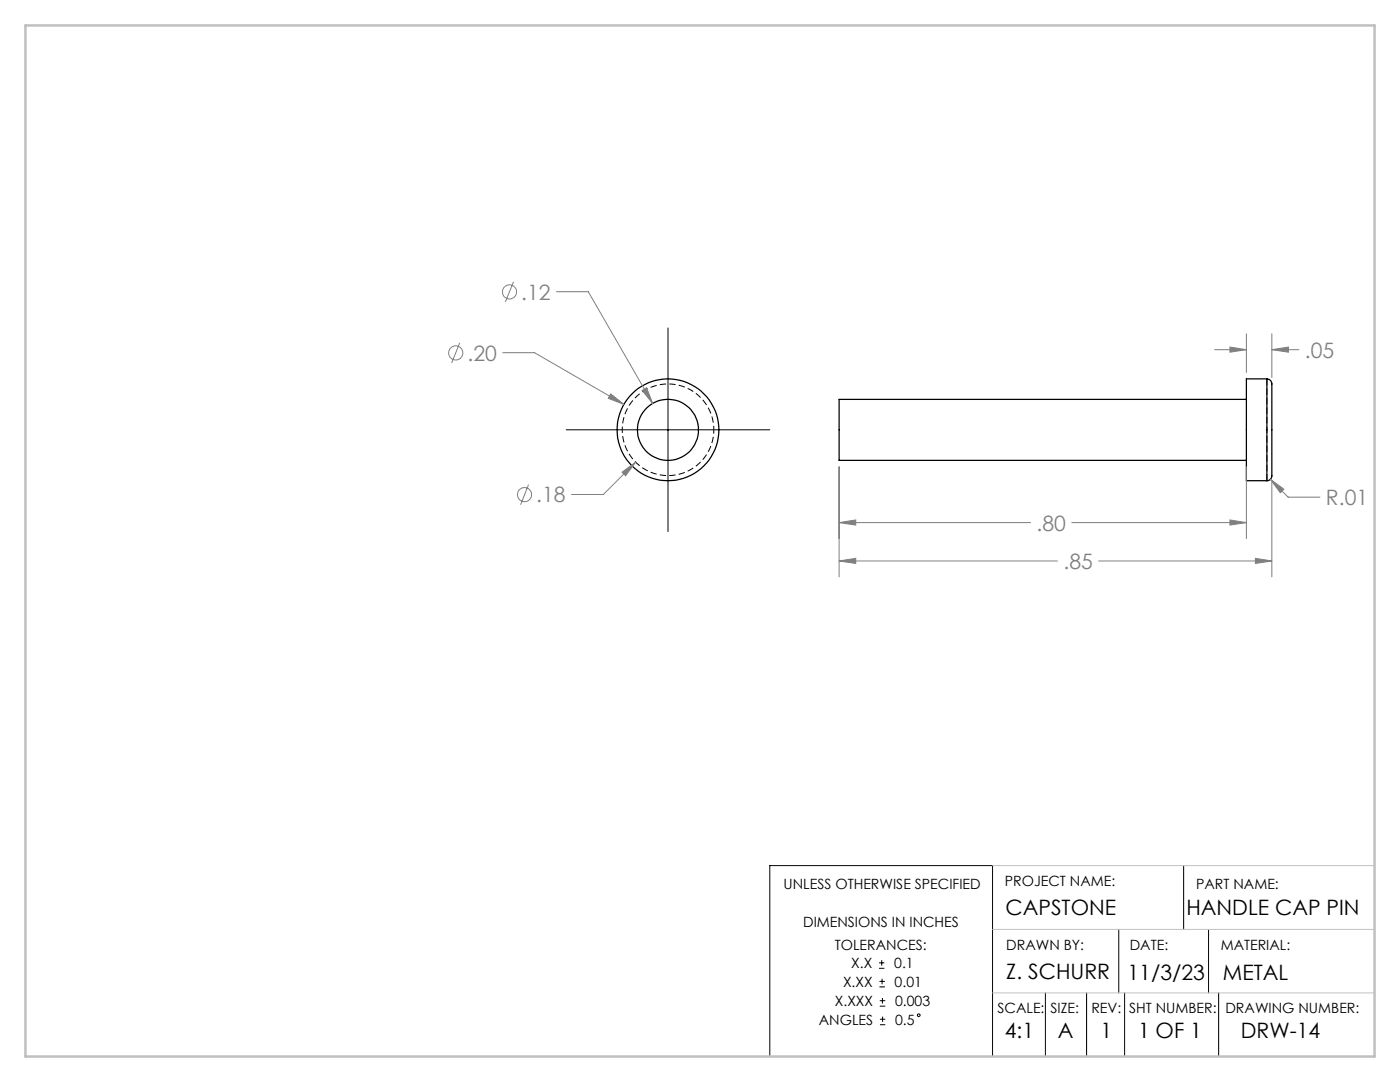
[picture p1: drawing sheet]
<svg xmlns="http://www.w3.org/2000/svg" width="279mm" height="216mm" viewBox="0 0 279 216" stroke-linecap="round" stroke-linejoin="round" font-family="sans-serif">
<path d="M142.5 85.8a9.1 9.1 0 0 1-13.5 8 9.1 9.1 0 0 1-.7-15.7 9.1 9.1 0 0 1 14.1 6.9l.1 .8" fill="none" stroke="#000" stroke-width=".2" stroke-dasharray="1.3 .6" stroke-dashoffset=".5" stroke-linecap="butt"/>
<g fill="none" stroke="#000" stroke-width=".25">
<path d="M248.7 79.7h-81.2v12.2h81.2M252.8 75.6a1.17 1.17 0 0 1 1 1.5v17.6a1.04 1.04 0 0 1-1 1.2M252.8 75.6h-4.1v20.3h4.1M252.8 75.6v20.3"/>
<circle cx="133.3" cy="85.8" r="6.1"/>
<circle cx="133.3" cy="85.8" r="10.2"/>
</g>
<path d="M252.8 75.6v20.3" fill="none" stroke="#000" stroke-width=".2" stroke-dasharray="1.3 .6" stroke-linecap="butt"/>
<g fill="none" stroke="#808080" stroke-width=".2">
<path d="M102.5 56.2l-1.6 4.1M111.1 58.2h6.3l12.8 22.3M91.8 68.4l-1.7 4M100.3 70.4h6.4l17.8 10.3M121.9 78.6l2.6 2.1-3.1-1.2zM128.2 77.9l.8-.5 1.2 3.1zM242.4 69.8h6.3M245.5 69.3l3.2 .5-3.2 .5zM248.7 66.6v7.7M253.8 69.8l3.3-.5v1zM253.8 66.6v8.8M253.8 69.8h5.4"/>
<path d="M105.5 96.7l-1.6 4M124.1 94.2l2.7-1.9-2 2.6zM126.8 92.3l-6.4 6.4h-6.3M167.5 93.1v22M248.7 93.1v14.4M253.5 95.6l2.7 2-.7 .7zM253.5 95.6l3.6 3.6h6.3M253.8 96.2v18.9M167.5 104.3l3.3-.5v1zM167.5 111.9l3.3-.5v1zM167.5 104.3h38.2M167.5 111.9h43.5"/>
<path d="M213.9 104.3h34.8M219.3 111.9h34.5M245.5 103.8l3.2 .5-3.2 .5zM250.5 111.4l3.3 .5-3.3 .5z"/>
<circle cx="101.7" cy="58.3" r="1.4"/>
<circle cx="90.9" cy="70.4" r="1.41"/>
<circle cx="104.7" cy="98.7" r="1.41"/>
</g>
<g fill="none" stroke="#000" stroke-width=".2">
<path d="M133.3 65.4v40.7M113 85.8h40.6M236.2 172.7v12.8M175.4 193.2h1.1M175.4 192.1h1.1M175.5 196.9h1.1M175.5 195.8h1.1M175.6 199.7h1.1M176 191.6v1.1M176 195.3v1.1M176.1 199.1v1.1M208.6 198.1v12.7"/>
<path d="M216.9 198.1v12.7M223.3 185.5v12.6M224.4 198.1v12.7M241.2 185.5v12.6M243.2 198.1v12.7M153.6 210.8v-38.1h44.5v38.1M175.6 200.8h1.1M175.6 204.5h1.1M175.6 203.4h1.1M176.1 202.8v1.1"/>
<circle cx="183.3" cy="202.6" r=".28"/>
</g>
<path d="M198.1 172.7h76.2v12.8h-76.2M198.1 198.1h76.2" fill="none" stroke="#c0c0c0" stroke-width=".2"/>
<path d="M5.1 5.1h269.2v205.7h-269.2z" fill="none" stroke="#c0c0c0" stroke-width=".5"/>
<path d="M121.9 78.6l-.5 .9 3.1 1.2zM128.2 77.9l2 2.6-1.2-3.1zM124.1 94.2l.7 .7 2-2.6zM253.5 95.6l2 2.7 .7-.7zM167.5 104.3l3.3-.5v1zM245.5 103.8l3.2 .5-3.2 .5zM250.5 111.4l3.3 .5-3.3 .5zM167.5 111.9l3.3-.5v1zM245.5 69.3l3.2 .5-3.2 .5zM253.8 69.8l3.3-.5v1z" fill="#808080"/>
<g font-size="4.2" fill="#808080">
<text x="104" y="59.8">.12</text>
<text x="93.3" y="72">.20</text>
<text x="260.4" y="71.3">.05</text>
<text x="107" y="100.2">.18</text>
<text x="264.6" y="100.8">R.01</text>
<text x="206.9" y="105.9">.80</text>
<text x="212.2" y="113.5">.85</text>
</g>
<g font-size="4.2">
<text x="200.7" y="182.7">CAPSTONE</text>
<text x="236.8" y="182.7">HANDLE CAP PIN</text>
<text x="200.8" y="195.4">Z. SCHURR</text>
<text x="225" y="195.5">11/3/23</text>
<text x="244" y="195.5">METAL</text>
<text x="200.6" y="207.1">4:1</text>
<text x="211.1" y="207.1">A</text>
<text x="219.6" y="207.1">1</text>
<text x="227.1" y="207.1">1 OF 1</text>
<text x="247.6" y="207.1">DRW-14</text>
</g>
<g font-size="2.8">
<text x="156.4" y="177.3">UNLESS OTHERWISE SPECIFIED</text>
<text x="200.5" y="176.8">PROJECT NAME:</text>
<text x="238.7" y="177.3">PART NAME:</text>
<text x="160.3" y="185">DIMENSIONS IN INCHES</text>
<text x="166.6" y="189.6">TOLERANCES:</text>
<text x="200.8" y="189.6">DRAWN BY:</text>
<text x="225.5" y="189.6">DATE:</text>
<text x="243.6" y="189.6">MATERIAL:</text>
<text x="168.2" y="196.9">X.XX</text>
<text x="169.9" y="193.2">X.X</text>
<text x="178.5" y="193.2">0.1</text>
<text x="178.5" y="196.9">0.01</text>
<text x="166.6" y="200.7">X.XXX</text>
<text x="178.6" y="200.7">0.003</text>
<text x="199.1" y="202.1">SCALE:</text>
<text x="209.6" y="202.1">SIZE:</text>
<text x="217.8" y="202.1">REV:</text>
<text x="225.3" y="202.1">SHT NUMBER:</text>
<text x="244.6" y="202.1">DRAWING NUMBER:</text>
<text x="163.4" y="204.4">ANGLES</text>
<text x="178.6" y="204.4">0.5</text>
</g>
</svg>
